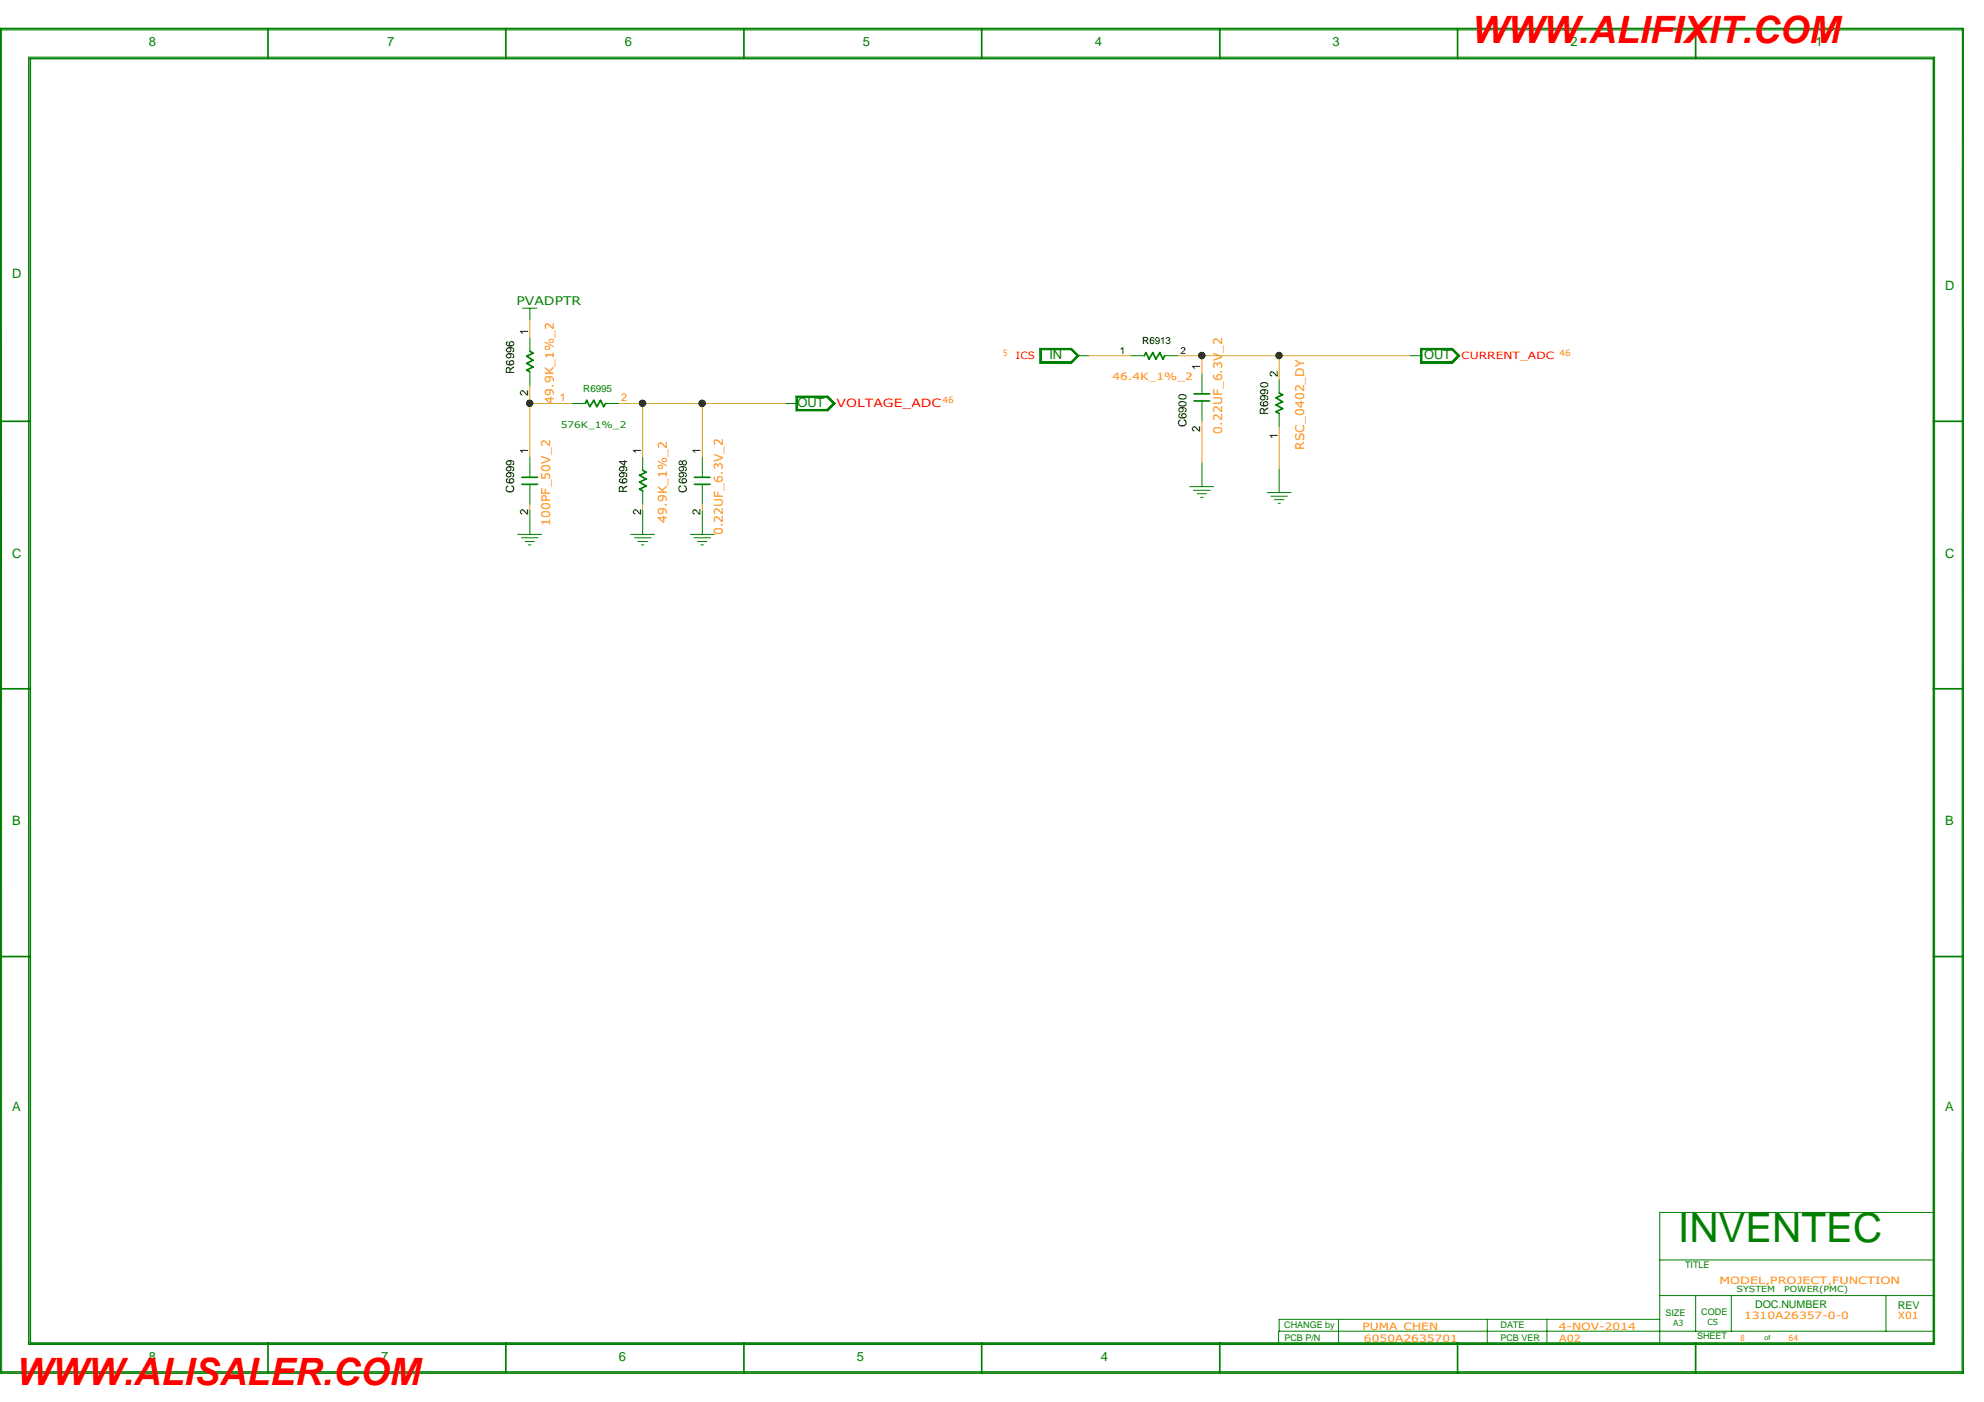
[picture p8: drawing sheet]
<svg xmlns="http://www.w3.org/2000/svg" width="297mm" height="210mm" viewBox="0 0 297 210" stroke-linecap="round" stroke-linejoin="round" font-family="sans-serif">
<g fill="none" stroke="#008000" stroke-width=".25">
<path d="M0 4.3h293.9v201.3h-293.9zM40.1 4.3v4.5M75.7 4.3v4.5M111.4 4.3v4.5M147 4.3v4.5M182.6 4.3v4.5M218.2 4.3v4.5M253.9 4.3v4.5M289.5 8.8h-285v192.3h285M289.5 8.7v192.4M79.3 52.6l.5 .3-.9 .4 .9 .6-.9 .5 .9 .5-.9 .5 .4 .3M171.3 53.3l.3-.5 .4 1 .6-1 .5 1 .5-1 .5 1 .3-.5"/>
<path d="M178.8 59h2.3M191.5 58.8l.5 .3-1 .5 1 .6-1 .4 1 .6-1 .4 .5 .3M0 63.1h4.5M78.1 71.5h2.4M78.1 72.5h2.4M87.6 60.4l.2-.5 .5 1 .6-1 .5 1 .5-1 .5 1 .3-.5M96.2 70.4l.5 .3-.9 .5 .9 .5-.9 .5 .9 .6-.9 .4 .4 .3M104 71.5h2.3M104 72.5h2.3M178.8 60h2.3M289.5 63.1h4.4M0 103.1h4.5"/>
<path d="M289.5 103.1h4.4M0 143.2h4.5M289.5 143.2h4.4M40.1 201.1v4.5M75.7 201.1v4.5M111.4 201.1v4.5M147 201.1v4.5M182.6 201.1v4.5M218.2 201.1v4.5M253.9 201.1v4.5"/>
</g>
<g fill="none" stroke="#008000" stroke-width=".15">
<path d="M.2 4.4l.1 201M.3 4.5h293.4M4.3 8.6v192.7M4.3 8.6h285.3v192.7h-285.3M293.8 4.5l-.1 200.9h-293.4M78.2 46.1h2.2M79.3 46.1v1.8M79.3 50.6v2M79.3 55.7v2M119.2 59.3h4.7l1.1 1.1-1.1 1.1h-4.7zM119.2 59.4h4.7l1 1-1 1h-4.7zM119.3 59.4h4.6l.9 1-.9 .9h-4.6z"/>
<path d="M119.4 59.5h4.4l.9 .9-.9 .9h-4.4zM155.7 52.2h4.7l1.1 1.1-1.1 1.1h-4.7zM155.7 52.2h4.7l1.1 1.1-1.1 1h-4.7zM155.8 52.3h4.6l.9 1-.9 .9h-4.6zM155.9 52.4h4.5l.8 .9-.8 .8h-4.5zM161.2 53.3h1.8M169.2 53.3h2.1M174.4 53.3h2M180 56v3M191.5 56.9v1.9M211.1 53.3h1.8M212.7 52.2h4.8l1.1 1.1-1.1 1.1h-4.8z"/>
<path d="M212.8 52.2h4.6l1 1.1-1 1h-4.6zM212.8 52.3h4.6l1 1-1 .9h-4.6zM212.9 52.4h4.4l.9 .9-.9 .8h-4.4zM79.3 68.4v3.1M79.3 72.5v3M79.3 76.4v3.6M85.6 60.4h2M90.7 60.4h2M96.2 68.4v2M96.2 73.5v2M96.2 76.4v3.6M105.2 68.4v3.1"/>
<path d="M105.2 72.5v3M105.2 76.4v3.6M117.6 60.4h1.8M178.1 72.9h3.6M178.7 73.4h2.5M179.2 73.9h1.4M179.7 74.5h.4M180 60v3.1M180 69.3v3.6M189.7 73.7h3.6M190.3 74.3h2.4M190.8 74.8h1.4"/>
<path d="M191.3 75.4h.4M191.5 61.9v2.1M191.5 70.2v3.5M77.5 80h3.6M78.1 80.5h2.5M78.6 81.1h1.4M79.1 81.6h.4M94.4 80h3.6M95 80.5h2.5M95.5 81.1h1.4M96.1 81.6h.3M103.3 80h3.6"/>
<path d="M103.9 80.5h2.5M104.4 81.1h1.4M104.9 81.6h.4M191.4 199.3v1.8M200.4 197.5v3.6M222.7 197.5v3.6M231.6 197.5v3.6M248.5 197.5h-57v1.8h98M248.5 181.5v19.6M248.5 194h41M248.5 188.6h41M248.6 181.5h41"/>
<path d="M253.9 194v5.3M259.2 194v5.3M282.4 194v5.3"/>
</g>
<g fill="none" stroke="#daa520" stroke-width=".15">
<path d="M79.3 47.9v2.7M79.3 57.7v10.7M163 53.3h6.2M176.4 53.3h34.7M180 53.3v2.7M191.5 53.3v3.6M79.3 75.5v.9M79.3 60.4h6.3M92.7 60.4h24.9M96.2 60.4v8M96.2 75.5v.9M105.2 60.4v8"/>
<path d="M105.2 75.5v.9M180 63.1v6.2M191.5 64v6.2"/>
</g>
<g fill="#000">
<circle cx="179.9" cy="53.2" r=".49"/>
<circle cx="191.5" cy="53.2" r=".49"/>
<circle cx="79.3" cy="60.4" r=".49"/>
<circle cx="96.2" cy="60.4" r=".49"/>
<circle cx="105.1" cy="60.4" r=".49"/>
</g>
<g fill="none" stroke="#000" stroke-width=".15">
<circle cx="179.9" cy="53.2" r=".49"/>
<circle cx="191.5" cy="53.2" r=".49"/>
<circle cx="79.3" cy="60.4" r=".49"/>
<circle cx="96.2" cy="60.4" r=".49"/>
<circle cx="105.1" cy="60.4" r=".49"/>
</g>
<text font-size="6.1" fill="#008000" x="251.2" y="186">INVENTEC</text>
<g font-size="5.6" fill="#f00">
<text x="220.4" y="6.4">WWW.ALIFIXIT.COM</text>
<text x="2.5" y="207.3">WWW.ALISALER.COM</text>
</g>
<g font-size="1.9" fill="#008000">
<text x="22.3" y="6.9">8</text>
<text x="58" y="6.9">7</text>
<text x="93.6" y="6.9">6</text>
<text x="129.2" y="6.9">5</text>
<text x="163.9" y="6.9">4</text>
<text x="199.5" y="6.9">3</text>
<text x="235.2" y="6.9">2</text>
<text x="271.8" y="6.9">1</text>
<text x="1.8" y="41.7">D</text>
<text x="291.2" y="43.4">D</text>
<text x="157.1" y="53.8">IN</text>
<text x="213.2" y="53.8">OUT</text>
<text x="119.4" y="60.9">OUT</text>
<text x="1.8" y="83.5">C</text>
<text x="291.2" y="83.5">C</text>
<text x="1.8" y="123.6">B</text>
<text x="291.2" y="123.6">B</text>
<text x="1.8" y="166.3">A</text>
<text x="291.2" y="166.3">A</text>
<text x="22.3" y="203.7">8</text>
<text x="57.1" y="203.7">7</text>
<text x="92.7" y="203.7">6</text>
<text x="128.3" y="203.7">5</text>
<text x="164.8" y="203.7">4</text>
</g>
<text font-size="1.8" fill="#008000" x="77.3" y="45.7">PVADPTR</text>
<g font-size="1.8" fill="#ff8d00">
<text x="82.9" y="60.5" transform="rotate(-90 82.9 60.5)">49.9K_1%_2</text>
<text x="183" y="64.9" transform="rotate(-90 183 64.9)">0.22UF_6.3V_2</text>
<text x="195.2" y="67.3" transform="rotate(-90 195.2 67.3)">RSC_0402_DY</text>
<text x="82.4" y="78.7" transform="rotate(-90 82.4 78.7)">100PF_50V_2</text>
<text x="99.9" y="78.2" transform="rotate(-90 99.9 78.2)">49.9K_1%_2</text>
<text x="108.2" y="80.1" transform="rotate(-90 108.2 80.1)">0.22UF_6.3V_2</text>
</g>
<g font-size="1.7">
<text x="79.1" y="50.1" transform="rotate(-90 79.1 50.1)">1</text>
<text x="77" y="56" transform="rotate(-90 77 56)">R6996</text>
<text x="79.1" y="59.4" transform="rotate(-90 79.1 59.4)">2</text>
<text x="179.7" y="55.5" transform="rotate(-90 179.7 55.5)">1</text>
<text x="191.3" y="56.5" transform="rotate(-90 191.3 56.5)">2</text>
<text x="177.6" y="64" transform="rotate(-90 177.6 64)">C6900</text>
<text x="179.7" y="64.7" transform="rotate(-90 179.7 64.7)">2</text>
<text x="189.9" y="62.2" transform="rotate(-90 189.9 62.2)">R6990</text>
<text x="191.3" y="65.7" transform="rotate(-90 191.3 65.7)">1</text>
<text x="79.1" y="67.9" transform="rotate(-90 79.1 67.9)">1</text>
<text x="96" y="67.9" transform="rotate(-90 96 67.9)">1</text>
<text x="104.9" y="67.9" transform="rotate(-90 104.9 67.9)">1</text>
<text x="77" y="73.7" transform="rotate(-90 77 73.7)">C6999</text>
<text x="79.1" y="77.2" transform="rotate(-90 79.1 77.2)">2</text>
<text x="93.9" y="73.7" transform="rotate(-90 93.9 73.7)">R6994</text>
<text x="96" y="77.2" transform="rotate(-90 96 77.2)">2</text>
<text x="102.8" y="73.7" transform="rotate(-90 102.8 73.7)">C6998</text>
<text x="104.9" y="77.2" transform="rotate(-90 104.9 77.2)">2</text>
</g>
<text font-size="1.7" fill="#f00" x="125.3" y="61">VOLTAGE_ADC</text>
<g font-size="1.6" fill="#ff8d00">
<text x="83.8" y="60">1</text>
<text x="93" y="60">2</text>
</g>
<g font-size="1.6" fill="#008000">
<text x="262.8" y="195.8">DOC.NUMBER</text>
<text x="284.1" y="195.9">REV</text>
</g>
<g font-size="1.5" fill="#f00">
<text x="152.1" y="53.8">ICS</text>
<text x="218.8" y="53.8">CURRENT_ADC</text>
</g>
<g font-size="1.5">
<text x="167.6" y="53">1</text>
<text x="171" y="51.5">R6913</text>
<text x="176.7" y="53">2</text>
</g>
<text font-size="1.5" fill="#008000" x="87.3" y="58.7">R6995</text>
<g font-size="1.5" fill="#ff8d00">
<text x="166.5" y="56.9">46.4K_1%_2</text>
<text x="257.4" y="192.2">MODEL,PROJECT,FUNCTION</text>
<text x="261.1" y="197.5">1310A26357-0-0</text>
<text x="284.1" y="197.5">X01</text>
<text x="204" y="199.1">PUMA CHEN</text>
<text x="204.2" y="200.9">6050A2635701</text>
<text x="233.4" y="199.1">4-NOV-2014</text>
<text x="233.4" y="200.9">A02</text>
</g>
<g font-size="1.4" fill="#008000">
<text x="83.9" y="64">576K_1%_2</text>
<text x="252.3" y="189.9">TITLE</text>
<text x="249.3" y="197">SIZE</text>
<text x="254.7" y="196.9">CODE</text>
<text x="192.3" y="198.8">CHANGE by</text>
<text x="192.3" y="200.7">PCB P/N</text>
<text x="224.7" y="198.8">DATE</text>
<text x="224.7" y="200.7">PCB VER</text>
<text x="254.1" y="200.4">SHEET</text>
</g>
<g font-size="1.3" fill="#ff8d00">
<text x="150.2" y="53.3">5</text>
<text x="233.5" y="53.3">46</text>
<text x="141.1" y="60.4">46</text>
<text x="260.6" y="200.7">8</text>
<text x="267.8" y="200.7">64</text>
</g>
<g font-size="1.3" fill="#008000">
<text x="260" y="193.4">SYSTEM</text>
<text x="267.1" y="193.4">POWER(PMC)</text>
<text x="250.5" y="198.5">A3</text>
<text x="255.6" y="198.4">CS</text>
</g>
<text font-size="1.1" fill="#008000" x="264.2" y="200.6">of</text>
</svg>
